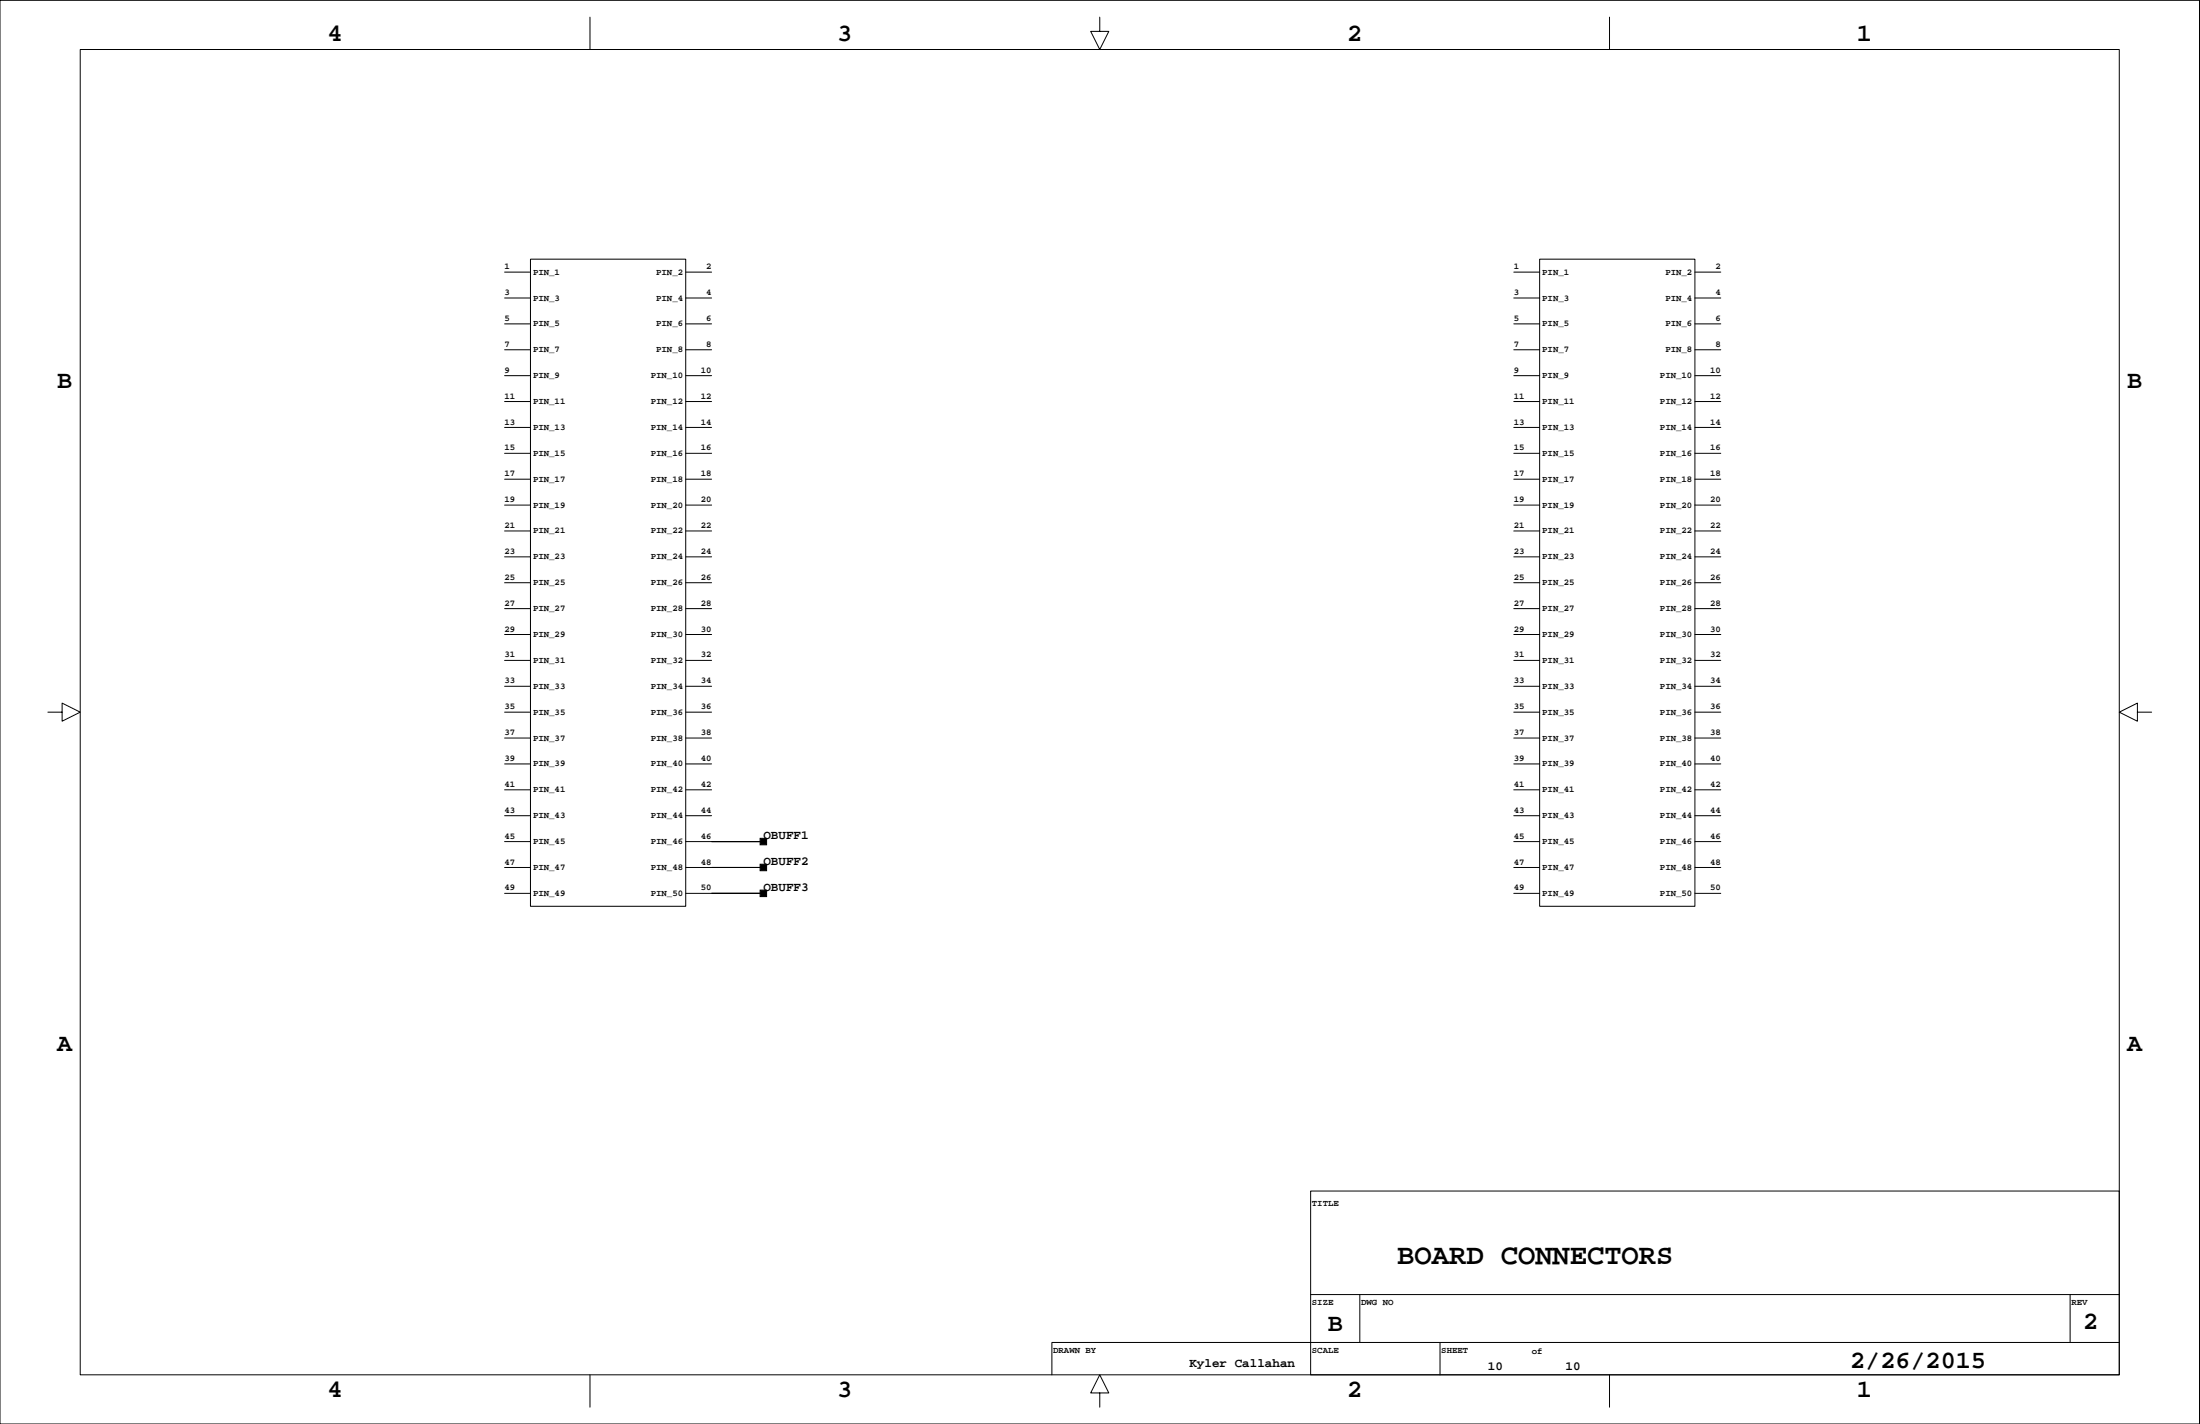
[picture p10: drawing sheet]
<svg xmlns="http://www.w3.org/2000/svg" width="432mm" height="279mm" viewBox="0 0 432 279" stroke-linecap="round" stroke-linejoin="round" font-family="sans-serif">
<g fill="none" stroke="#000" stroke-width=".2">
<path d="M0 .1h431.7v279.3h-431.7zM15.7 9.7h400.3v260.1h-400.3zM115.8 3.4v6.3M215.9 3.4v2.8h1.7l-1.7 3.5-1.8-3.5h1.8M315.9 3.4v6.3M99 53.4h5.1M99 58.5h5.1M104.1 50.9h30.5v126.9h-30.5zM134.6 53.4h5.1M134.6 58.5h5.1M297.1 53.4h5.1M297.1 58.5h5.1"/>
<path d="M302.2 50.9h30.5v126.9h-30.5zM332.7 53.4h5M332.7 58.5h5M99 63.5h5.1M99 68.6h5.1M99 73.7h5.1M99 78.8h5.1M134.6 63.5h5.1M134.6 68.6h5.1M134.6 73.7h5.1M134.6 78.8h5.1M297.1 63.5h5.1"/>
<path d="M297.1 68.6h5.1M297.1 73.7h5.1M297.1 78.8h5.1M332.7 63.5h5M332.7 68.6h5M332.7 73.7h5M332.7 78.8h5M99 83.9h5.1M99 88.9h5.1M99 94h5.1M99 99.1h5.1M134.6 83.9h5.1"/>
<path d="M134.6 88.9h5.1M134.6 94h5.1M134.6 99.1h5.1M297.1 83.9h5.1M297.1 88.9h5.1M297.1 94h5.1M297.1 99.1h5.1M332.7 83.9h5M332.7 88.9h5M332.7 94h5M332.7 99.1h5M99 104.2h5.1"/>
<path d="M99 109.3h5.1M99 114.3h5.1M99 119.4h5.1M134.6 104.2h5.1M134.6 109.3h5.1M134.6 114.3h5.1M134.6 119.4h5.1M297.1 104.2h5.1M297.1 109.3h5.1M297.1 114.3h5.1M297.1 119.4h5.1M332.7 104.2h5"/>
<path d="M332.7 109.3h5M332.7 114.3h5M332.7 119.4h5M9.4 139.7h2.8v-1.7l3.5 1.7-3.5 1.8v-1.8M99 124.5h5.1M99 129.6h5.1M99 134.7h5.1M99 139.7h5.1M134.6 124.5h5.1M134.6 129.6h5.1M134.6 134.7h5.1M134.6 139.7h5.1"/>
<path d="M297.1 124.5h5.1M297.1 129.6h5.1M297.1 134.7h5.1M297.1 139.7h5.1M332.7 124.5h5M332.7 129.6h5M332.7 134.7h5M332.7 139.7h5M419.5 139.7v-1.7l-3.5 1.7 3.5 1.8v-1.8h2.8M99 144.8h5.1M99 149.9h5.1M99 155h5.1"/>
<path d="M134.6 144.8h5.1M134.6 149.9h5.1M134.6 155h5.1M297.1 144.8h5.1M297.1 149.9h5.1M297.1 155h5.1M332.7 144.8h5M332.7 149.9h5M332.7 155h5M99 160h5.1M99 165.1h5.1M99 170.2h5.1"/>
<path d="M99 175.3h5.1M134.6 160h5.1M134.6 165.1h15.2M134.6 170.2h15.2M134.6 175.3h15.2M297.1 160h5.1M297.1 165.1h5.1M297.1 170.2h5.1M297.1 175.3h5.1M332.7 160h5M332.7 165.1h5M332.7 170.2h5"/>
<path d="M332.7 175.3h5M257.2 233.7h158.8v36.1h-158.8zM257.2 254h158.8M266.9 254v9.4M406.3 254v9.4M115.8 269.8v6.3M215.9 273.3h1.7l-1.7-3.5-1.8 3.5h1.8v2.8M282.6 263.4v6.4M315.9 269.8v6.3M416 263.4h-209.5v6.4"/>
</g>
<g fill="#000" stroke="#000" stroke-width=".2">
<path d="M149.2 174.6h1.3v1.3h-1.3z" fill-rule="evenodd"/>
<path d="M149.2 169.6h1.3v1.2h-1.3z" fill-rule="evenodd"/>
<path d="M149.2 164.5h1.3v1.3h-1.3z" fill-rule="evenodd"/>
<path d="M139.7 175.3h10.1z" fill-rule="evenodd"/>
<path d="M139.7 170.2h10.1z" fill-rule="evenodd"/>
<path d="M139.7 165.1h10.1z" fill-rule="evenodd"/>
</g>
<text font-size="5.6" x="274.3" y="247.9">BOARD CONNECTORS</text>
<g font-size="4.9">
<text x="64.3" y="8.1">4</text>
<text x="164.3" y="8.1">3</text>
<text x="264.4" y="8.1">2</text>
<text x="364.4" y="8.1">1</text>
<text x="11.2" y="76.1">B</text>
<text x="417.5" y="76.1">B</text>
<text x="11.2" y="206.1">A</text>
<text x="417.5" y="206.1">A</text>
<text x="260.6" y="261.2">B</text>
<text x="408.8" y="260.7">2</text>
<text x="363.1" y="268.4">2/26/2015</text>
<text x="64.3" y="274.2">4</text>
<text x="164.3" y="274.2">3</text>
<text x="264.4" y="274.2">2</text>
<text x="364.4" y="274.2">1</text>
</g>
<g font-size="2.5">
<text x="149.8" y="164.7">OBUFF1</text>
<text x="149.8" y="169.8">OBUFF2</text>
<text x="149.8" y="174.8">OBUFF3</text>
<text x="233.5" y="268.2">Kyler Callahan</text>
<text x="292" y="268.8">10</text>
<text x="307.3" y="268.8">10</text>
</g>
<g font-size="1.8">
<text x="99" y="52.8">1</text>
<text x="104.6" y="53.9">PIN_1</text>
<text x="128.8" y="53.9">PIN_2</text>
<text x="138.6" y="52.8">2</text>
<text x="297.1" y="52.8">1</text>
<text x="302.7" y="53.9">PIN_1</text>
<text x="326.9" y="53.9">PIN_2</text>
<text x="336.7" y="52.8">2</text>
<text x="99" y="57.9">3</text>
<text x="104.6" y="59">PIN_3</text>
<text x="128.8" y="59">PIN_4</text>
<text x="138.6" y="57.9">4</text>
<text x="297.1" y="57.9">3</text>
<text x="302.7" y="59">PIN_3</text>
<text x="326.9" y="59">PIN_4</text>
<text x="336.7" y="57.9">4</text>
<text x="99" y="63">5</text>
<text x="104.6" y="64">PIN_5</text>
<text x="128.8" y="64">PIN_6</text>
<text x="138.6" y="63">6</text>
<text x="297.1" y="63">5</text>
<text x="302.7" y="64">PIN_5</text>
<text x="326.9" y="64">PIN_6</text>
<text x="336.7" y="63">6</text>
<text x="99" y="68.1">7</text>
<text x="104.6" y="69.1">PIN_7</text>
<text x="128.8" y="69.1">PIN_8</text>
<text x="138.6" y="68.1">8</text>
<text x="297.1" y="68.1">7</text>
<text x="302.7" y="69.1">PIN_7</text>
<text x="326.9" y="69.1">PIN_8</text>
<text x="336.7" y="68.1">8</text>
<text x="99" y="73.1">9</text>
<text x="104.6" y="74.2">PIN_9</text>
<text x="127.7" y="74.2">PIN_10</text>
<text x="137.6" y="73.1">10</text>
<text x="297.1" y="73.1">9</text>
<text x="302.7" y="74.2">PIN_9</text>
<text x="325.8" y="74.2">PIN_10</text>
<text x="335.6" y="73.1">10</text>
<text x="99" y="83.3">13</text>
<text x="99" y="78.2">11</text>
<text x="104.6" y="79.3">PIN_11</text>
<text x="127.7" y="79.3">PIN_12</text>
<text x="137.6" y="83.3">14</text>
<text x="137.6" y="78.2">12</text>
<text x="297.1" y="83.3">13</text>
<text x="297.1" y="78.2">11</text>
<text x="302.7" y="79.3">PIN_11</text>
<text x="325.8" y="79.3">PIN_12</text>
<text x="335.6" y="83.3">14</text>
<text x="335.6" y="78.2">12</text>
<text x="99" y="88.4">15</text>
<text x="104.6" y="84.4">PIN_13</text>
<text x="104.6" y="89.4">PIN_15</text>
<text x="127.7" y="84.4">PIN_14</text>
<text x="127.7" y="89.4">PIN_16</text>
<text x="137.6" y="88.4">16</text>
<text x="297.1" y="88.4">15</text>
<text x="302.7" y="84.4">PIN_13</text>
<text x="302.7" y="89.4">PIN_15</text>
<text x="325.8" y="84.4">PIN_14</text>
<text x="325.8" y="89.4">PIN_16</text>
<text x="335.6" y="88.4">16</text>
<text x="99" y="93.5">17</text>
<text x="104.6" y="94.5">PIN_17</text>
<text x="127.7" y="94.5">PIN_18</text>
<text x="137.6" y="93.5">18</text>
<text x="297.1" y="93.5">17</text>
<text x="302.7" y="94.5">PIN_17</text>
<text x="325.8" y="94.5">PIN_18</text>
<text x="335.6" y="93.5">18</text>
<text x="99" y="98.5">19</text>
<text x="104.6" y="99.6">PIN_19</text>
<text x="127.7" y="99.6">PIN_20</text>
<text x="137.6" y="98.5">20</text>
<text x="297.1" y="98.5">19</text>
<text x="302.7" y="99.6">PIN_19</text>
<text x="325.8" y="99.6">PIN_20</text>
<text x="335.6" y="98.5">20</text>
<text x="99" y="103.6">21</text>
<text x="104.6" y="104.7">PIN_21</text>
<text x="127.7" y="104.7">PIN_22</text>
<text x="137.6" y="103.6">22</text>
<text x="297.1" y="103.6">21</text>
<text x="302.7" y="104.7">PIN_21</text>
<text x="325.8" y="104.7">PIN_22</text>
<text x="335.6" y="103.6">22</text>
<text x="99" y="113.8">25</text>
<text x="99" y="108.7">23</text>
<text x="104.6" y="109.8">PIN_23</text>
<text x="127.7" y="109.8">PIN_24</text>
<text x="137.6" y="113.8">26</text>
<text x="137.6" y="108.7">24</text>
<text x="297.1" y="113.8">25</text>
<text x="297.1" y="108.7">23</text>
<text x="302.7" y="109.8">PIN_23</text>
<text x="325.8" y="109.8">PIN_24</text>
<text x="335.6" y="113.8">26</text>
<text x="335.6" y="108.7">24</text>
<text x="99" y="118.8">27</text>
<text x="104.6" y="114.8">PIN_25</text>
<text x="104.6" y="119.9">PIN_27</text>
<text x="127.7" y="114.8">PIN_26</text>
<text x="127.7" y="119.9">PIN_28</text>
<text x="137.6" y="118.8">28</text>
<text x="297.1" y="118.8">27</text>
<text x="302.7" y="114.8">PIN_25</text>
<text x="302.7" y="119.9">PIN_27</text>
<text x="325.8" y="114.8">PIN_26</text>
<text x="325.8" y="119.9">PIN_28</text>
<text x="335.6" y="118.8">28</text>
<text x="99" y="123.9">29</text>
<text x="104.6" y="125">PIN_29</text>
<text x="127.7" y="125">PIN_30</text>
<text x="137.6" y="123.9">30</text>
<text x="297.1" y="123.9">29</text>
<text x="302.7" y="125">PIN_29</text>
<text x="325.8" y="125">PIN_30</text>
<text x="335.6" y="123.9">30</text>
<text x="99" y="129">31</text>
<text x="104.6" y="130.1">PIN_31</text>
<text x="127.7" y="130.1">PIN_32</text>
<text x="137.6" y="129">32</text>
<text x="297.1" y="129">31</text>
<text x="302.7" y="130.1">PIN_31</text>
<text x="325.8" y="130.1">PIN_32</text>
<text x="335.6" y="129">32</text>
<text x="99" y="134.1">33</text>
<text x="104.6" y="135.1">PIN_33</text>
<text x="127.7" y="135.1">PIN_34</text>
<text x="137.6" y="134.1">34</text>
<text x="297.1" y="134.1">33</text>
<text x="302.7" y="135.1">PIN_33</text>
<text x="325.8" y="135.1">PIN_34</text>
<text x="335.6" y="134.1">34</text>
<text x="99" y="139.2">35</text>
<text x="104.6" y="140.2">PIN_35</text>
<text x="127.7" y="140.2">PIN_36</text>
<text x="137.6" y="139.2">36</text>
<text x="297.1" y="139.2">35</text>
<text x="302.7" y="140.2">PIN_35</text>
<text x="325.8" y="140.2">PIN_36</text>
<text x="335.6" y="139.2">36</text>
<text x="99" y="149.3">39</text>
<text x="99" y="144.2">37</text>
<text x="104.6" y="145.3">PIN_37</text>
<text x="127.7" y="145.3">PIN_38</text>
<text x="137.6" y="149.3">40</text>
<text x="137.6" y="144.2">38</text>
<text x="297.1" y="149.3">39</text>
<text x="297.1" y="144.2">37</text>
<text x="302.7" y="145.3">PIN_37</text>
<text x="325.8" y="145.3">PIN_38</text>
<text x="335.6" y="149.3">40</text>
<text x="335.6" y="144.2">38</text>
<text x="99" y="154.4">41</text>
<text x="104.6" y="150.4">PIN_39</text>
<text x="104.6" y="155.5">PIN_41</text>
<text x="127.7" y="150.4">PIN_40</text>
<text x="127.7" y="155.5">PIN_42</text>
<text x="137.6" y="154.4">42</text>
<text x="297.1" y="154.4">41</text>
<text x="302.7" y="150.4">PIN_39</text>
<text x="302.7" y="155.5">PIN_41</text>
<text x="325.8" y="150.4">PIN_40</text>
<text x="325.8" y="155.5">PIN_42</text>
<text x="335.6" y="154.4">42</text>
<text x="99" y="159.5">43</text>
<text x="104.6" y="160.5">PIN_43</text>
<text x="127.7" y="160.5">PIN_44</text>
<text x="137.6" y="159.5">44</text>
<text x="297.1" y="159.5">43</text>
<text x="302.7" y="160.5">PIN_43</text>
<text x="325.8" y="160.5">PIN_44</text>
<text x="335.6" y="159.5">44</text>
<text x="99" y="164.6">45</text>
<text x="104.6" y="165.6">PIN_45</text>
<text x="127.7" y="165.6">PIN_46</text>
<text x="137.6" y="164.6">46</text>
<text x="297.1" y="164.6">45</text>
<text x="302.7" y="165.6">PIN_45</text>
<text x="325.8" y="165.6">PIN_46</text>
<text x="335.6" y="164.6">46</text>
<text x="99" y="169.6">47</text>
<text x="104.6" y="170.7">PIN_47</text>
<text x="127.7" y="170.7">PIN_48</text>
<text x="137.6" y="169.6">48</text>
<text x="297.1" y="169.6">47</text>
<text x="302.7" y="170.7">PIN_47</text>
<text x="325.8" y="170.7">PIN_48</text>
<text x="335.6" y="169.6">48</text>
<text x="99" y="174.7">49</text>
<text x="104.6" y="175.8">PIN_49</text>
<text x="127.7" y="175.8">PIN_50</text>
<text x="137.6" y="174.7">50</text>
<text x="297.1" y="174.7">49</text>
<text x="302.7" y="175.8">PIN_49</text>
<text x="325.8" y="175.8">PIN_50</text>
<text x="335.6" y="174.7">50</text>
<text x="257.5" y="236.7">TITLE</text>
<text x="257.5" y="256">SIZE</text>
<text x="267.1" y="256">DWG NO</text>
<text x="406.6" y="256">REV</text>
<text x="206.7" y="265.4">DRAWN BY</text>
<text x="257.5" y="265.4">SCALE</text>
<text x="282.9" y="265.4">SHEET</text>
<text x="300.7" y="265.6">of</text>
</g>
</svg>
